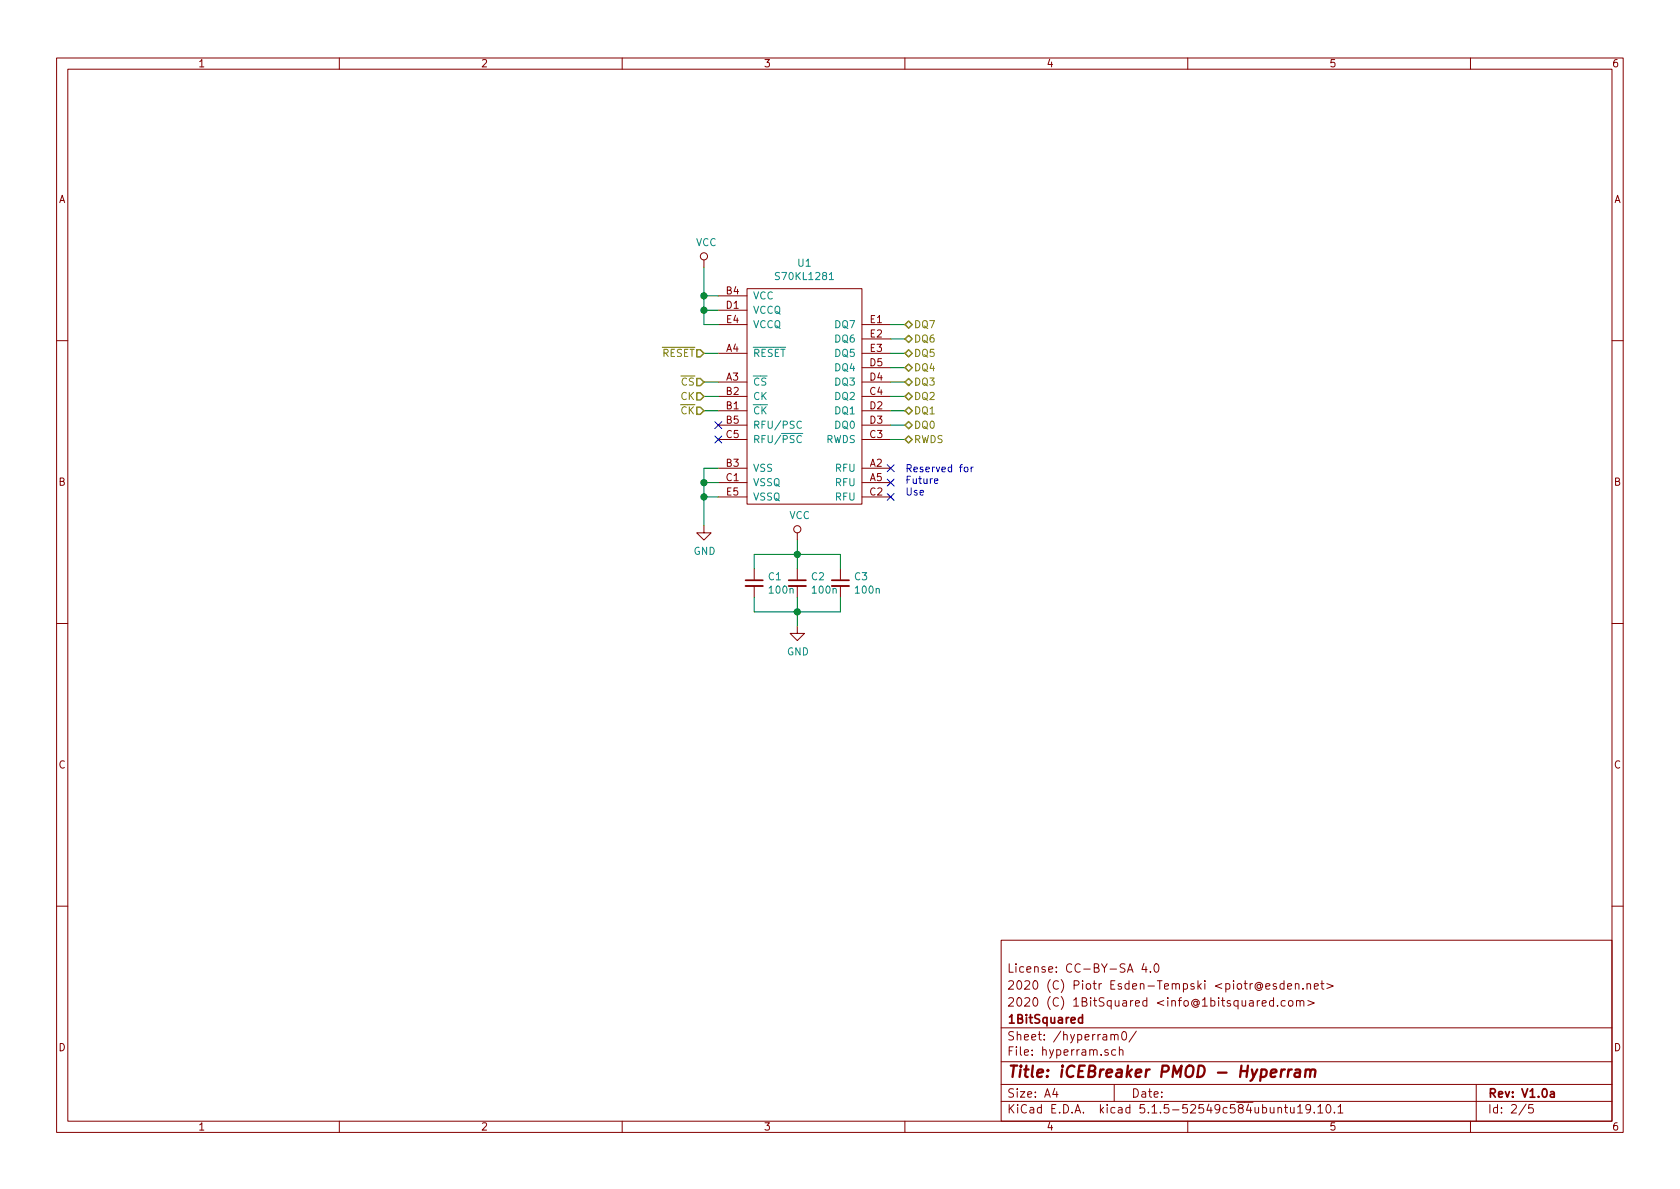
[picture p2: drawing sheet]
<svg xmlns="http://www.w3.org/2000/svg" width="297mm" height="210mm" viewBox="0 0 297 210" stroke-linecap="round" stroke-linejoin="round" font-family="sans-serif">
<g fill="none" stroke="#840000" stroke-width=".18">
<path d="M10 10.3h277v189.9h-277zM12 12.2h273v186.1h-273zM60 10.3v1.9M110 10.3v1.9M160 10.3v1.9M210 10.3v1.9M260 10.3v1.9M124.5 46v1.2M127 52.3h5.1M127 54.9h5.1M127 57.4h5.1M132.1 51h20.3v38.1h-20.3z"/>
<path d="M152.4 57.4h5.1M152.4 59.9h5.1M10 60.2h2M127 67.6h5.1M127 62.5h5.1M127 72.6h5.1M127 70.1h5.1M127 75.2h5.1M127 77.7h5.1M152.4 67.6h5.1M152.4 62.5h5.1M152.4 72.6h5.1"/>
<path d="M152.4 70.1h5.1M152.4 75.2h5.1M152.4 77.7h5.1M152.4 65h5.1M285 60.2h2M124.5 93v1.2h1.2l-1.2 1.3-1.3-1.3h1.3M127 82.8h5.1M127 85.3h5.1M127 87.9h5.1M141 94.2v1.3M152.4 82.8h5.1M152.4 85.3h5.1"/>
<path d="M152.4 87.9h5.1M10 110.3h2M133.3 100.6v1.9M133.3 103.6v2.1M141 110.7v1.3h1.2l-1.2 1.3-1.3-1.3h1.3M141 100.6v1.9M141 103.6v2.1M148.6 100.6v1.9M148.6 103.6v2.1M285 110.3h2M10 160.2h2M177 166.3h108v32h-108z"/>
<path d="M202.3 170.4l-.4 1h.9M202.6 170.9v1M203.4 171.8v.1M204.3 170.5l.1-.1a.8 .8 0 0 1 .5 .8 .8 .8 0 0 1-.5 .7 .97 .97 0 0 1-.1-1.4zM223.2 177.4l.7-.1-.1-.3-.4-.1-.2 .2v.7h.6M225.2 177l-.5-.1-.2 .3 .1 .6h.6M225.2 176.4v1.5M225.7 174l-.4-.1-.2 .2 .1 .3 .5 .1v.3h-.6M225.9 177.8v.1M227 174l-.4-.1-.3 .3 .1 .6h.6M227 173.4v1.5M227.2 177l-.4-.1-.3 .3 .1 .6 .2 .1 .4-.1"/>
<path d="M227.7 174.4l.7-.1-.1-.3-.4-.1-.2 .2v.7h.6M227.9 177.1l.2-.2 .4 .2v.7l-.2 .1-.4-.1zM229 174.1l.1-.1a.37 .37 0 0 1 .6 .1v.8M229 173.9v1M229.2 177.1l.2-.2 .4 .1 .1 .9M229.2 176.9v1M229.9 177.1a.36 .36 0 0 1 .3-.2 .36 .36 0 0 1 .3 .2v.8M230.4 174.8v.1M231.1 174.1l.2-.2 .3 .1 .1 .9M231.1 173.9v1M231.2 176.9l1.2 .5-1.2 .4M232.4 174.4l.7-.1-.1-.3-.4-.1-.2 .2v.7h.6"/>
<path d="M233.5 173.9h.6M233.7 173.4v1.3l.4 .2M234.6 173.9l1.1 .5-1.1 .4M285 160.2h2M60 198.3v1.9M110 198.3v1.9M160 198.3v1.9M177 194.8h108M177 191.8h108M177 187.8h108M177 181.8h108M186.5 192.5l-.4 1h1"/>
<path d="M186.8 193v1M195.9 185.7a.37 .37 0 0 0-.6 .1l.1 .2 .5 .2 .1 .1-.2 .3-.5-.1M196.4 183.1l.1-.1a.37 .37 0 0 1 .6 .1v.8M197 191.8v3M197.1 183.1l.2-.2 .3 .1 .1 .9M197.3 185.7l-.5-.1-.3 .3 .1 .6 .2 .1 .5-.1M197.9 185.7h.1a.37 .37 0 0 1 .6 .1v.8M197.9 185.1v1.5M198.5 182.6l.3-.2a.94 .94 0 0 1 0 1.5 .79 .79 0 0 1-.3-1.3zM200.9 182.3l-1.3 2M210 198.3v1.9M226 196l.2-.2 .3 .1 .1 .9"/>
<path d="M227.1 195.8h.6M227.3 195.3v1.3l.4 .2M228.2 195.8v.9l.4 .1 .2-.1M228.8 195.8v1M229.4 195.8l.5-.5v1.5M229.4 196.8h.9M231.7 196l-.1 .2a.48 .48 0 0 1-.7-.1v-.6a.48 .48 0 0 1 .7-.1v.1a1.19 1.19 0 0 1-.2 1.2l-.4 .1M232.4 196.7v.1M233 195.8l.5-.5v1.5M233 196.8h.9M234.6 195.4l.2-.1a.8 .8 0 0 1 .5 .8 .8 .8 0 0 1-.5 .7 1 1 0 0 1-.2-1.4zM235.9 196.7v.1"/>
<path d="M236.6 195.8l.4-.5v1.5M236.6 196.8h.8M260 198.3v1.9M261 191.8v6.5M269.8 195.2l-1.2 2M271 195.3h-.7v.7l.2-.1 .5 .1 .1 .2-.1 .5-.2 .1-.5-.1"/>
<circle cx="124.5" cy="45.3" r=".63"/>
<circle cx="141" cy="93.6" r=".63"/>
</g>
<path d="M131.8 102.6h3.1M139.4 102.6h3.1M147.1 102.6h3M191.4 179.4v1.5M191.4 180l-.4-.1-.3 .3 .1 .6 .2 .1 .4-.1M274.2 193.1h.5l.1 .9M274.8 193.4l-.5 .1-.2 .2 .2 .3 .5-.1" fill="none" stroke="#840000" stroke-width=".3"/>
<path d="M226.6 189.1l-.2 1.3M227.2 189.1a.55 .55 0 0 0-.7 .4M227.8 189.1l-.1 1.3M228.4 189.1a.54 .54 0 0 0-.6 .4M229.1 189.2h.7v1.2M229.9 189.6l-.7 .1a.4 .4 0 0 0-.3 .3 .4 .4 0 0 0 .2 .4l.7-.1M230.9 189.3a.52 .52 0 0 1 .8 .1l-.1 1M230.9 189.1l-.2 1.3M231.7 189.4l.3-.3 .5 .1 .1 .2-.2 1" fill="none" stroke="#840000" stroke-width=".41"/>
<path d="M131.8 103.6h3.1M139.4 103.6h3.1M147.1 103.6h3" fill="none" stroke="#840000" stroke-width=".33"/>
<path d="M146.6 49.4h.8M140.7 76.7h1.2M141.7 74.6a.6 .6 0 0 0-.8 .4 .6 .6 0 0 0 .6 .7l.2-.1M141.7 77.1a.6 .6 0 0 0-.8 .5 .6 .6 0 0 0 .6 .7l.2-.1" fill="none" stroke="#008484" stroke-width=".18"/>
<g fill="none" stroke="#008400" stroke-width=".18">
<path d="M124.5 47.2v10.2h2.5M124.5 54.9h2.5M124.5 52.3h2.5M157.5 57.4h2.5M157.5 59.9h2.5M124.5 72.6h2.5M124.5 67.6h2.5M124.5 62.5h2.5M124.5 70.1h2.5M157.5 72.6h2.5M157.5 75.2h2.5M157.5 77.7h2.5"/>
<path d="M157.5 67.6h2.5M157.5 62.5h2.5M157.5 70.1h2.5M157.5 65h2.5M124.5 85.3h2.5M124.5 87.9h2.5M127 82.8h-2.5v10.2M141 95.5v5.1M133.3 100.6v-2.6h15.3v2.6M133.3 105.7v2.5h15.3v-2.5M141 105.7v5"/>
</g>
<g fill="none" stroke="#848400" stroke-width=".25">
<path d="M160 57.4l.7-.6 .6 .6-.6 .6zM160 59.9l.7-.6 .6 .6-.6 .7zM123.2 72h.6l.7 .6-.7 .7h-.6zM123.2 69.5h.6l.7 .6-.7 .6h-.6zM123.2 66.9h.6l.7 .7-.7 .6h-.6zM123.2 61.8h.6l.7 .7-.7 .6h-.6zM160 70.1l.7-.6 .6 .6-.6 .6zM160 77.7l.7-.6 .6 .6-.6 .7zM160 62.5l.7-.7 .6 .7-.6 .6zM160 65l.7-.6 .6 .6-.6 .7zM160 67.6l.7-.7 .6 .7-.6 .6zM160.7 72l.6 .6-.6 .7-.7-.7z"/>
<path d="M160.7 74.5l.6 .7-.6 .6-.7-.6z"/>
</g>
<path d="M165.2 85.1l.6-.1v-.3h-.4l-.2 .1 .1 .6h.5M170.5 82.7l.2-.1 .4 .1v.5l-.1 .2h-.3l-.2-.1zM171.7 82.6v.8M172.1 82.6h-.3l-.1 .2" fill="none" stroke="#0000c2" stroke-width=".18"/>
<g fill="#008400" stroke="#008400" stroke-width=".25">
<circle cx="124.5" cy="52.3" r=".51"/>
<circle cx="124.5" cy="85.3" r=".51"/>
<circle cx="141" cy="108.2" r=".51"/>
<circle cx="124.5" cy="87.9" r=".51"/>
<circle cx="141" cy="98" r=".51"/>
<circle cx="124.5" cy="54.9" r=".51"/>
</g>
<path d="M126.4 77.1l1.2 1.2M126.4 74.6l1.2 1.2M127.6 77.1l-1.2 1.2M127.6 74.6l-1.2 1.2M156.9 82.2l1.2 1.2M156.9 84.7l1.2 1.2M156.9 87.3l1.2 1.2M158.1 82.2l-1.2 1.2M158.1 84.7l-1.2 1.2M158.1 87.3l-1.2 1.2" fill="none" stroke="#000084" stroke-width=".18"/>
<text font-size="2.8" fill="#840000" x="178" y="190.5">Title: iCEBreaker PMOD - Hyperram</text>
<g font-size="2.1" fill="#840000">
<text x="178" y="172">License: CC-BY-SA 4.0</text>
<text x="178" y="178">2020 (C) 1BitSquared &lt;info@1bitsquared.com&gt;</text>
<text x="178" y="175">2020 (C) Piotr Esden-Tempski &lt;piotr@esden.net&gt;</text>
<text x="178" y="184">Sheet: /hyperram0/</text>
<text x="178" y="181">1BitSquared</text>
<text x="178" y="186.7">File: hyperram.sch</text>
<text x="178" y="196.9">KiCad E.D.A. kicad 5.1.5-52549c584ubuntu19.10.1</text>
<text x="178" y="194.1">Size: A4</text>
<text x="200" y="194.1">Date:</text>
<text x="263" y="194.1">Rev: V1.0a</text>
<text x="263" y="196.9">Id: 2/5</text>
</g>
<g font-size="1.8" fill="#840000">
<text x="35" y="11.9">1</text>
<text x="85" y="11.9">2</text>
<text x="135" y="11.9">3</text>
<text x="185" y="11.9">4</text>
<text x="235" y="11.9">5</text>
<text x="285" y="11.9">6</text>
<text x="10.4" y="35.9">A</text>
<text x="285.4" y="35.9">A</text>
<text x="128.4" y="52.1">B4</text>
<text x="128.4" y="54.6">D1</text>
<text x="128.5" y="57.1">E4</text>
<text x="153.9" y="57.1">E1</text>
<text x="153.9" y="59.7">E2</text>
<text x="128.4" y="62.2">A4</text>
<text x="153.8" y="64.8">D5</text>
<text x="153.9" y="62.2">E3</text>
<text x="128.4" y="67.3">A3</text>
<text x="128.4" y="69.8">B2</text>
<text x="153.8" y="69.8">C4</text>
<text x="153.8" y="67.3">D4</text>
<text x="128.4" y="72.4">B1</text>
<text x="128.4" y="74.9">B5</text>
<text x="128.4" y="77.5">C5</text>
<text x="153.8" y="77.5">C3</text>
<text x="153.8" y="72.4">D2</text>
<text x="153.8" y="74.9">D3</text>
<text x="128.4" y="82.5">B3</text>
<text x="153.8" y="82.5">A2</text>
<text x="10.4" y="85.9">B</text>
<text x="128.4" y="85.1">C1</text>
<text x="128.5" y="87.6">E5</text>
<text x="153.8" y="85.1">A5</text>
<text x="153.8" y="87.6">C2</text>
<text x="285.4" y="85.9">B</text>
<text x="10.4" y="135.9">C</text>
<text x="285.4" y="135.9">C</text>
<text x="10.4" y="185.9">D</text>
<text x="285.4" y="185.9">D</text>
<text x="35" y="199.9">1</text>
<text x="85" y="199.9">2</text>
<text x="135" y="199.9">3</text>
<text x="185" y="199.9">4</text>
<text x="235" y="199.9">5</text>
<text x="285" y="199.9">6</text>
</g>
<g font-size="1.8" fill="#008484">
<text x="123" y="43.5">VCC</text>
<text x="141.1" y="47.2">U1</text>
<text x="133.1" y="53">VCC</text>
<text x="137.5" y="49.5">S70KL1281</text>
<text x="133.1" y="55.5">VCCQ</text>
<text x="133.1" y="58">VCCQ</text>
<text x="147.8" y="58">DQ7</text>
<text x="133.1" y="63.1">RESET</text>
<text x="147.8" y="65.7">DQ4</text>
<text x="147.8" y="60.6">DQ6</text>
<text x="147.8" y="63.1">DQ5</text>
<text x="133.1" y="68.2">CS</text>
<text x="133.1" y="70.7">CK</text>
<text x="147.8" y="70.7">DQ2</text>
<text x="147.8" y="68.2">DQ3</text>
<text x="133.1" y="73.3">CK</text>
<text x="133.1" y="75.8">RFU/PSC</text>
<text x="147.8" y="73.3">DQ1</text>
<text x="147.8" y="75.8">DQ0</text>
<text x="133.1" y="83.4">VSS</text>
<text x="133.1" y="78.4">RFU/PSC</text>
<text x="146" y="78.4">RWDS</text>
<text x="147.8" y="83.4">RFU</text>
<text x="133.1" y="86">VSSQ</text>
<text x="133.1" y="88.5">VSSQ</text>
<text x="147.8" y="86">RFU</text>
<text x="147.8" y="88.5">RFU</text>
<text x="139.5" y="91.8">VCC</text>
<text x="122.6" y="98.1">GND</text>
<text x="135.9" y="102.6">C1</text>
<text x="136.1" y="105">100n</text>
<text x="143.5" y="102.6">C2</text>
<text x="143.8" y="105">100n</text>
<text x="151.1" y="102.6">C3</text>
<text x="151.4" y="105">100n</text>
<text x="139.1" y="115.9">GND</text>
</g>
<g font-size="1.8" fill="#848400">
<text x="161.5" y="58">DQ7</text>
<text x="117" y="63.1">RESET</text>
<text x="161.5" y="60.6">DQ6</text>
<text x="161.5" y="63.1">DQ5</text>
<text x="161.5" y="65.7">DQ4</text>
<text x="120.4" y="70.7">CK</text>
<text x="120.5" y="68.2">CS</text>
<text x="161.5" y="70.7">DQ2</text>
<text x="161.5" y="68.2">DQ3</text>
<text x="120.4" y="73.3">CK</text>
<text x="161.5" y="73.3">DQ1</text>
<text x="161.5" y="75.8">DQ0</text>
<text x="161.5" y="78.4">RWDS</text>
</g>
<g font-size="1.8" fill="#0000c2">
<text x="160" y="83.5">Reserved for</text>
<text x="160" y="85.6">Future</text>
<text x="160" y="87.6">Use</text>
</g>
</svg>
